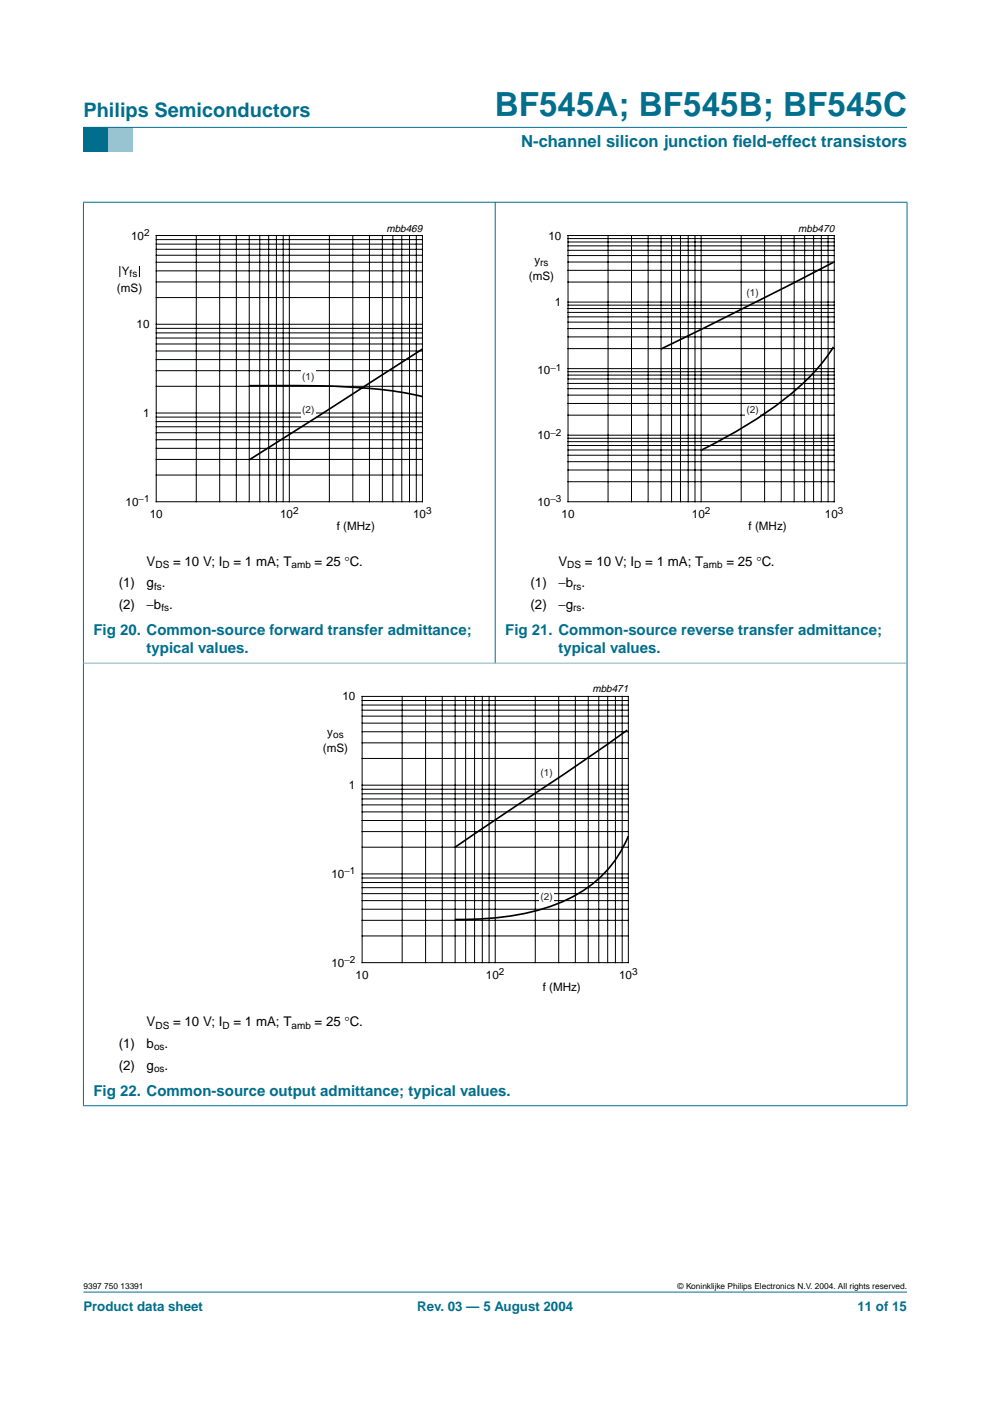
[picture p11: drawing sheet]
<svg xmlns="http://www.w3.org/2000/svg" width="210mm" height="297mm" viewBox="0 0 210 297" stroke-linecap="round" stroke-linejoin="round" font-family="sans-serif">
<path d="M17.7 273.9h174.6z" fill="#006e8c" stroke="#006e8c" stroke-width=".21"/>
<path d="M17.7 27h5.3v5.3h-5.3z" fill-rule="evenodd" fill="#006e8c"/>
<path d="M23 27h5.3v5.3h-5.3z" fill-rule="evenodd" fill="#96c4d6"/>
<g fill="#006e8c" stroke="#006e8c" stroke-width=".21">
<path d="M17.7 27h174.6z"/>
<path d="M17.7 42.9v191.5z"/>
<path d="M105 42.8v97.8z"/>
<path d="M192.3 42.9v191.5z"/>
<path d="M17.6 42.9h174.8z"/>
<path d="M17.6 234.4h174.8z"/>
</g>
<path d="M17.6 140.6h174.8z" fill="#80b6c6" stroke="#80b6c6" stroke-width=".21"/>
<path d="M20.4 47.1h81.9v66.3h-81.9z" fill="none" stroke="#fff" stroke-width=".21"/>
<g fill="none" stroke="#000" stroke-width=".21">
<path d="M33.1 49.9h56.5v56.5h-56.5zM33.1 59.8h56.5M33.1 57.4h56.5M33.1 55.6h56.5M33.1 54.1h56.5M33.1 52.9h56.5M33.1 51.8h56.5M33.1 50.8h56.5M41.6 49.9v56.5M46.6 49.9v56.5M50.1 49.9v56.5M52.8 49.9v56.5"/>
<path d="M55.1 49.9v56.5M57 49.9v56.5M58.6 49.9v56.5M60 49.9v56.5M61.3 49.9v56.5M69.8 49.9v56.5M74.8 49.9v56.5M78.3 49.9v56.5M81.1 49.9v56.5M83.3 49.9v56.5M85.2 49.9v56.5M86.8 49.9v56.5"/>
<path d="M88.3 49.9v56.5M33.1 78.6h56.5M33.1 76.2h56.5M33.1 74.4h56.5M33.1 72.9h56.5M33.1 71.7h56.5M33.1 70.6h56.5M33.1 69.6h56.5M33.1 68.8h56.5M33.1 63.1h56.5M33.1 97.4h56.5M33.1 95.1h56.5"/>
<path d="M33.1 93.2h56.5M33.1 91.7h56.5M33.1 90.5h56.5M33.1 89.4h56.5M33.1 88.4h56.5M33.1 87.6h56.5M33.1 81.9h56.5M33.1 100.7h56.5"/>
</g>
<g fill="#fff">
<path d="M63.8 86h3.1v2.7h-3.1z"/>
<path d="M63.8 77.9h3.1v2.6h-3.1z"/>
</g>
<path d="M89.6 74l-36.8 23.5M52.8 81.8h5.1a160 160 0 0 1 28.7 1.6l3 .7" fill="none" stroke="#000" stroke-width=".35"/>
<g fill="none" stroke="#000" stroke-width=".21">
<path d="M25.4 56.4v2.3M29.6 56.4v2.3M120.4 49.9h56.5v56.5h-56.5zM120.4 59.8h56.5M120.4 57.3h56.5M120.4 55.6h56.5M120.4 54.2h56.5M120.4 53.1h56.5M120.4 52.1h56.5M120.4 51.3h56.5M120.4 50.6h56.5M128.9 49.9v56.5"/>
<path d="M133.9 49.9v56.5M137.4 49.9v56.5M140.2 49.9v56.5M142.4 49.9v56.5M144.3 49.9v56.5M145.9 49.9v56.5M147.4 49.9v56.5M148.7 49.9v56.5M157.1 49.9v56.5M162.1 49.9v56.5M165.6 49.9v56.5M168.4 49.9v56.5"/>
<path d="M170.6 49.9v56.5M172.5 49.9v56.5M174.1 49.9v56.5M175.6 49.9v56.5M120.4 79.5h56.5M120.4 78.8h56.5M120.4 78.2h56.5M120.4 73.9h56.5M120.4 71.4h56.5M120.4 69.7h56.5M120.4 68.3h56.5M120.4 67.2h56.5"/>
<path d="M120.4 66.2h56.5M120.4 65.4h56.5M120.4 64.7h56.5M120.4 64h56.5M120.4 99.7h56.5M120.4 97.9h56.5M120.4 96.5h56.5M120.4 95.4h56.5M120.4 94.5h56.5M120.4 93.6h56.5M120.4 92.9h56.5M120.4 92.3h56.5"/>
<path d="M120.4 88h56.5M120.4 85.5h56.5M120.4 83.8h56.5M120.4 82.4h56.5M120.4 81.3h56.5M120.4 80.3h56.5M120.4 102.1h56.5"/>
</g>
<path d="M107.7 47.1h81.9v66.3h-81.9z" fill="none" stroke="#fff" stroke-width=".21"/>
<path d="M158 85.7h3.1v2.7h-3.1z" fill="#fff"/>
<path d="M176.7 55.6l-18 9.3-18.6 9.1M176.7 73.6a48.2 48.2 0 0 1-14.4 14l-5.4 3.4-8.3 4.5" fill="none" stroke="#000" stroke-width=".35"/>
<path d="M64.1 144.8h81.8v66.4h-81.8z" fill="none" stroke="#fff" stroke-width=".21"/>
<g fill="none" stroke="#000" stroke-width=".21">
<path d="M76.8 147.7h56.4v56.4h-56.4zM76.8 157.5h56.4M76.8 155.1h56.4M76.8 153.3h56.4M76.8 151.8h56.4M76.8 150.6h56.4M76.8 149.5h56.4M76.8 148.5h56.4M85.3 147.7v56.4M90.2 147.7v56.4M93.8 147.7v56.4M96.5 147.7v56.4"/>
<path d="M98.7 147.7v56.4M100.6 147.7v56.4M102.3 147.7v56.4M103.7 147.7v56.4M105 147.7v56.4M113.5 147.7v56.4M118.5 147.7v56.4M122 147.7v56.4M124.7 147.7v56.4M127 147.7v56.4M128.8 147.7v56.4M130.5 147.7v56.4"/>
<path d="M131.9 147.7v56.4M76.8 179.6h56.4M76.8 176.3h56.4M76.8 174h56.4M76.8 172.1h56.4M76.8 170.7h56.4M76.8 169.4h56.4M76.8 168.3h56.4M76.8 167.3h56.4M76.8 166.5h56.4M76.8 160.8h56.4M76.8 198.4h56.4"/>
<path d="M76.8 195.1h56.4M76.8 192.8h56.4M76.8 191h56.4M76.8 189.5h56.4M76.8 188.2h56.4M76.8 187.1h56.4M76.8 186.2h56.4M76.8 185.3h56.4"/>
</g>
<path d="M114.4 188.7h3.1v2.7h-3.1z" fill="#fff"/>
<path d="M133 154.8l-10.5 7.4-26 17.4M133.2 177.3a25.7 25.7 0 0 1-15.6 14.5 57.6 57.6 0 0 1-21.1 3.1" fill="none" stroke="#000" stroke-width=".35"/>
<text font-size="7.1" fill="#006e8c" x="104.9" y="24.7">BF545A; BF545B; BF545C</text>
<text font-size="4.2" fill="#006e8c" x="17.7" y="24.9">Philips Semiconductors</text>
<g font-size="3.5" fill="#006e8c">
<text x="110.5" y="31.1">N-channel silicon junction f</text>
<text x="155.4" y="31.1">ield-effect transistors</text>
</g>
<g font-size="3.2" fill="#006e8c">
<text x="19.8" y="134.6">Fig 20. Common-source forward transfer admittance;</text>
<text x="107.1" y="134.6">Fig 21. Common-source reverse transfer admittance;</text>
<text x="31.1" y="138.5">typical values.</text>
<text x="118.4" y="138.5">typical values.</text>
<text x="19.8" y="232.3">Fig 22. Common-source output admittance; typical values.</text>
</g>
<g font-size="2.8">
<text x="31.1" y="119.9">V</text>
<text x="36.7" y="119.9">= 10 V; I</text>
<text x="49.5" y="119.9">= 1 mA; T</text>
<text x="66.7" y="119.9">= 25 °C.</text>
<text x="118.4" y="119.9">V</text>
<text x="124" y="119.9">= 10 V; I</text>
<text x="136.8" y="119.9">= 1 mA; T</text>
<text x="154" y="119.9">= 25 °C.</text>
<text x="25.2" y="124.5">(1)</text>
<text x="31.1" y="124.5">g .</text>
<text x="112.5" y="124.5">(1)</text>
<text x="118.4" y="124.5">−b .</text>
<text x="25.2" y="129.1">(2)</text>
<text x="31.1" y="129.1">−b .</text>
<text x="112.5" y="129.1">(2)</text>
<text x="118.4" y="129.1">−g .</text>
<text x="31.1" y="217.6">V</text>
<text x="36.7" y="217.6">= 10 V; I</text>
<text x="49.5" y="217.6">= 1 mA; T</text>
<text x="66.7" y="217.6">= 25 °C.</text>
<text x="25.2" y="222.2">(1)</text>
<text x="25.2" y="226.8">(2)</text>
<text x="31.1" y="222.2">b</text>
<text x="31.1" y="226.8">g</text>
<text x="34.9" y="222.2">.</text>
<text x="34.9" y="226.8">.</text>
</g>
<g font-size="2.8" fill="#006e8c">
<text x="17.7" y="278">Product data sheet</text>
<text x="88.5" y="278">Rev. 03 — 5 August 2004</text>
<text x="181.8" y="278">11 of 15</text>
</g>
<g font-size="2.5">
<text x="27.8" y="50.8">10</text>
<text x="116.3" y="50.8">10</text>
<text x="25.8" y="58.3">Y</text>
<text x="112.1" y="59.5">(mS)</text>
<text x="113.3" y="56">y</text>
<text x="24.8" y="61.8">(mS)</text>
<text x="117.7" y="64.9">1</text>
<text x="29" y="69.6">10</text>
<text x="113.9" y="79.4">10</text>
<text x="30.3" y="88.4">1</text>
<text x="113.9" y="93.1">10</text>
<text x="26.6" y="107.2">10</text>
<text x="113.9" y="107.2">10</text>
<text x="31.7" y="109.8">10</text>
<text x="59.4" y="109.8">10</text>
<text x="71.4" y="112.3">f (MHz)</text>
<text x="87.6" y="109.8">10</text>
<text x="119.1" y="109.8">10</text>
<text x="146.7" y="109.8">10</text>
<text x="158.7" y="112.3">f (MHz)</text>
<text x="174.9" y="109.8">10</text>
<text x="72.6" y="148.5">10</text>
<text x="68.5" y="159.5">(mS)</text>
<text x="69.4" y="156">y</text>
<text x="74" y="167.3">1</text>
<text x="70.3" y="186.1">10</text>
<text x="70.3" y="204.9">10</text>
<text x="75.4" y="207.5">10</text>
<text x="103" y="207.5">10</text>
<text x="131.3" y="207.5">10</text>
<text x="115.1" y="210">f (MHz)</text>
</g>
<g font-size="2.2">
<text x="81.9" y="49.1">mbb469</text>
<text x="169.3" y="49.1">mbb470</text>
<text x="125.6" y="146.8">mbb471</text>
</g>
<g font-size="2.1">
<text x="30.5" y="50">2</text>
<text x="27.5" y="58.8">fs</text>
<text x="114.5" y="56.5">rs</text>
<text x="116.7" y="78.6">−1</text>
<text x="116.7" y="92.4">−2</text>
<text x="29.4" y="106.5">−1</text>
<text x="116.7" y="106.5">−3</text>
<text x="62.1" y="109">2</text>
<text x="90.4" y="109">3</text>
<text x="149.4" y="109">2</text>
<text x="177.7" y="109">3</text>
<text x="32.7" y="125">fs</text>
<text x="33" y="120.4">DS</text>
<text x="47.2" y="120.4">D</text>
<text x="61.8" y="120.4">amb</text>
<text x="120.3" y="120.4">DS</text>
<text x="121.5" y="125">rs</text>
<text x="134.5" y="120.4">D</text>
<text x="149.1" y="120.4">amb</text>
<text x="34.2" y="129.6">fs</text>
<text x="121.5" y="129.6">rs</text>
<text x="70.6" y="156.5">os</text>
<text x="73" y="185.4">−1</text>
<text x="73" y="204.2">−2</text>
<text x="105.8" y="206.7">2</text>
<text x="134" y="206.7">3</text>
<text x="33" y="218.1">DS</text>
<text x="47.2" y="218.1">D</text>
<text x="61.8" y="218.1">amb</text>
<text x="32.7" y="222.7">os</text>
<text x="32.7" y="227.3">os</text>
</g>
<g font-size="2.1" fill="#231f20">
<text x="158.3" y="62.8">(1)</text>
<text x="64.1" y="80.5">(1)</text>
<text x="64.1" y="87.6">(2)</text>
<text x="158.3" y="87.6">(2)</text>
<text x="114.6" y="164.6">(1)</text>
<text x="114.6" y="190.7">(2)</text>
</g>
<g font-size="1.8">
<text x="17.7" y="273.4">9397 750 13391</text>
<text x="143.7" y="273.4">© Koninklijke Philips Electronics N.V. 2004. All rights reserved.</text>
</g>
</svg>
